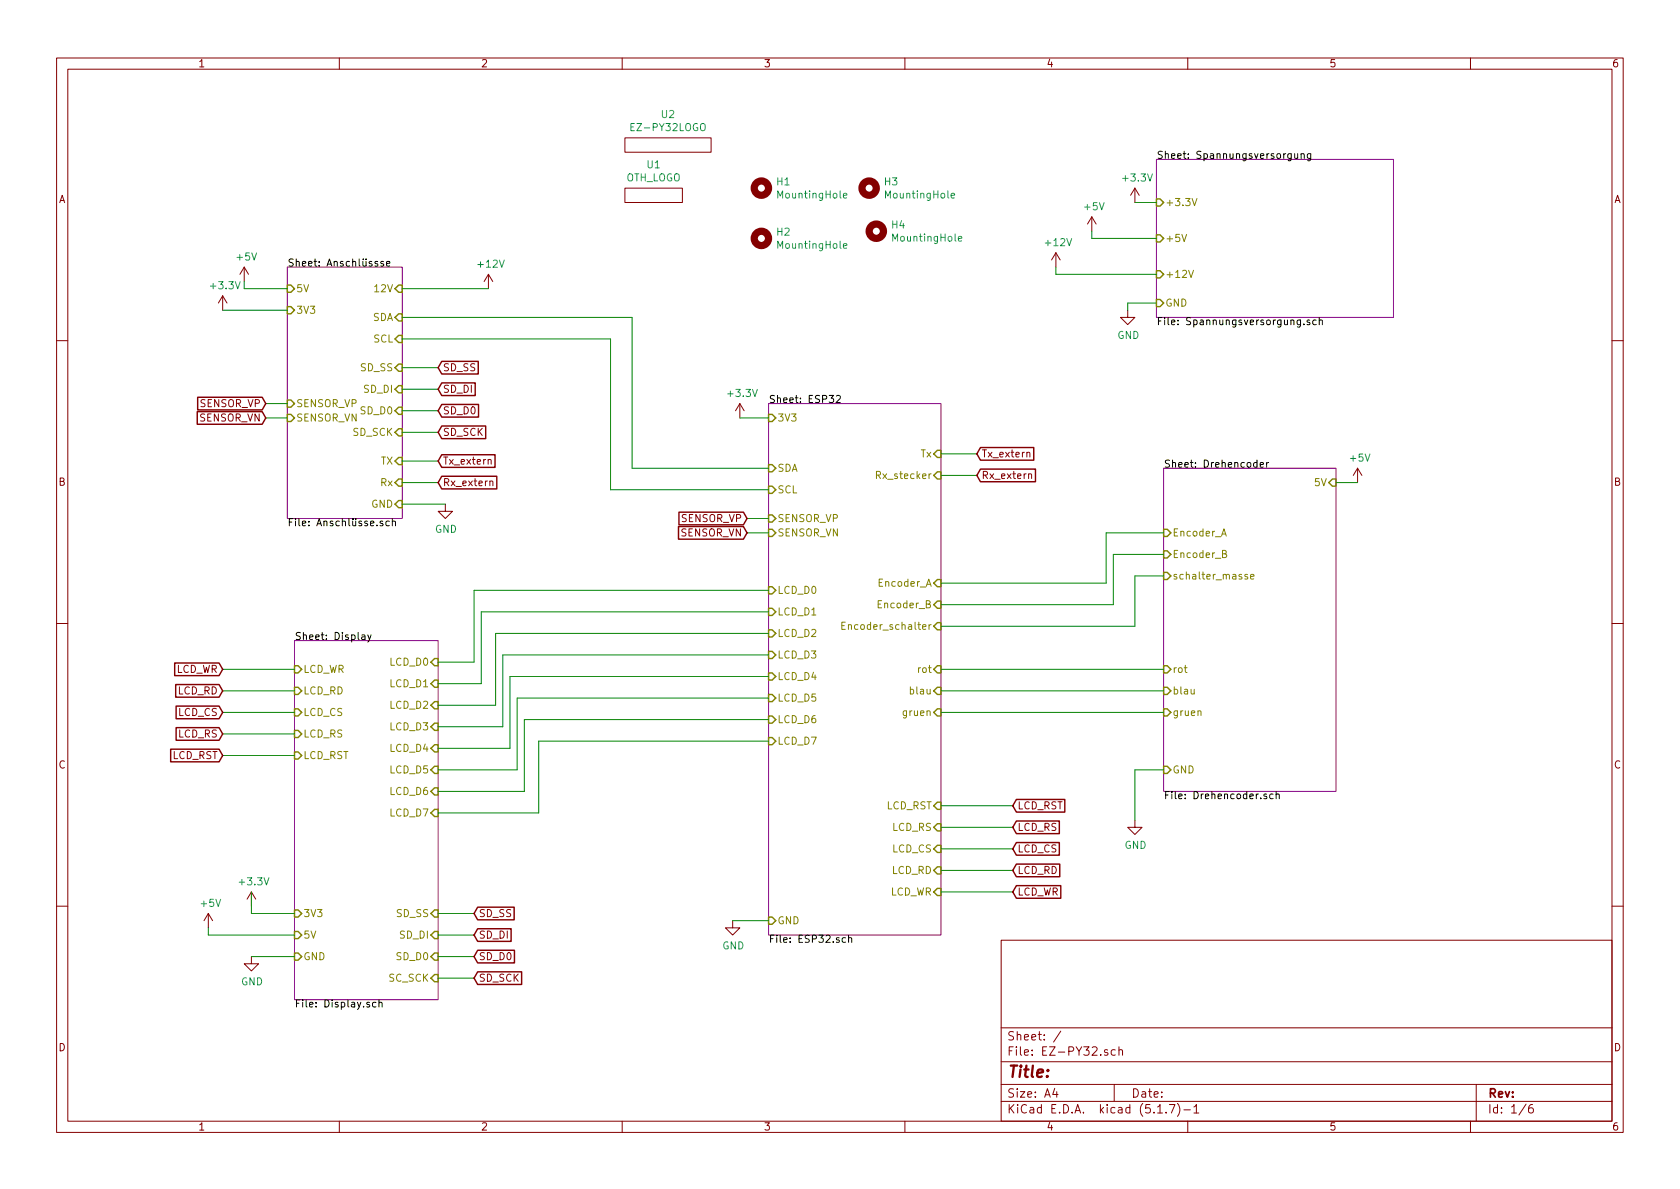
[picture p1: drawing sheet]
EESchema Schematic File Version 4
EELAYER 30 0
EELAYER END
$Descr A4 11693 8268
encoding utf-8
Sheet 1 6
Title ""
Date ""
Rev ""
Comp ""
Comment1 ""
Comment2 ""
Comment3 ""
Comment4 ""
$EndDescr
$Sheet
S 8100 3250 1200 2250
U 5FA8E4B9
F0 "Drehencoder" 50
F1 "Drehencoder.sch" 50
F2 "Encoder_A" I L 8100 3700 50 
F3 "Encoder_B" I L 8100 3850 50 
F4 "schalter_masse" I L 8100 4000 50 
F5 "5V" I R 9300 3350 50 
F6 "gruen" I L 8100 4950 50 
F7 "blau" I L 8100 4800 50 
F8 "GND" I L 8100 5350 50 
F9 "rot" I L 8100 4650 50 
$EndSheet
$Sheet
S 8050 1100 1650 1100
U 5FA8E5D7
F0 "Spannungsversorgung" 50
F1 "Spannungsversorgung.sch" 50
F2 "GND" I L 8050 2100 50 
F3 "+12V" I L 8050 1900 50 
F4 "+5V" I L 8050 1650 50 
F5 "+3.3V" I L 8050 1400 50 
$EndSheet
$Sheet
S 5350 2800 1200 3700
U 5FC0DC7B
F0 "ESP32" 50
F1 "ESP32.sch" 50
F2 "LCD_D0" I L 5350 4100 50 
F3 "LCD_D1" I L 5350 4250 50 
F4 "LCD_D3" I L 5350 4550 50 
F5 "LCD_D2" I L 5350 4400 50 
F6 "LCD_D4" I L 5350 4700 50 
F7 "LCD_D5" I L 5350 4850 50 
F8 "LCD_D6" I L 5350 5000 50 
F9 "LCD_D7" I L 5350 5150 50 
F10 "LCD_WR" I R 6550 6200 50 
F11 "LCD_RD" I R 6550 6050 50 
F12 "LCD_CS" I R 6550 5900 50 
F13 "LCD_RS" I R 6550 5750 50 
F14 "LCD_RST" I R 6550 5600 50 
F15 "3V3" I L 5350 2900 50 
F16 "GND" I L 5350 6400 50 
F17 "Tx" I R 6550 3150 50 
F18 "Encoder_A" I R 6550 4050 50 
F19 "Encoder_B" I R 6550 4200 50 
F20 "rot" I R 6550 4650 50 
F21 "gruen" I R 6550 4950 50 
F22 "blau" I R 6550 4800 50 
F23 "Encoder_schalter" I R 6550 4350 50 
F24 "SDA" I L 5350 3250 50 
F25 "SCL" I L 5350 3400 50 
F26 "SENSOR_VP" I L 5350 3600 50 
F27 "SENSOR_VN" I L 5350 3700 50 
F28 "Rx_stecker" I R 6550 3300 50 
$EndSheet
$Comp
L power:+5V #PWR011
U 1 1
P 7600 1600
F 0 "#PWR011" H 7600 1450 50  0001 C CNN
F 1 "+5V" H 7615 1773 50  0000 C CNN
F 2 "" H 7600 1600 50  0001 C CNN
F 3 "" H 7600 1600 50  0001 C CNN
	1    7600 1600
	1    0    0    -1  
$EndComp
$Comp
L power:+12V #PWR010
U 1 1
P 7350 1850
F 0 "#PWR010" H 7350 1700 50  0001 C CNN
F 1 "+12V" H 7365 2023 50  0000 C CNN
F 2 "" H 7350 1850 50  0001 C CNN
F 3 "" H 7350 1850 50  0001 C CNN
	1    7350 1850
	1    0    0    -1  
$EndComp
$Comp
L power:+3.3V #PWR013
U 1 1
P 7900 1400
F 0 "#PWR013" H 7900 1250 50  0001 C CNN
F 1 "+3.3V" H 7915 1573 50  0000 C CNN
F 2 "" H 7900 1400 50  0001 C CNN
F 3 "" H 7900 1400 50  0001 C CNN
	1    7900 1400
	1    0    0    -1  
$EndComp
Wire Wire Line
	8050 1400 7900 1400
Wire Wire Line
	8050 1650 7600 1650
Wire Wire Line
	7600 1650 7600 1600
Wire Wire Line
	8050 1900 7350 1900
Wire Wire Line
	7350 1900 7350 1850
$Comp
L power:+5V #PWR015
U 1 1
P 9450 3350
F 0 "#PWR015" H 9450 3200 50  0001 C CNN
F 1 "+5V" H 9465 3523 50  0000 C CNN
F 2 "" H 9450 3350 50  0001 C CNN
F 3 "" H 9450 3350 50  0001 C CNN
	1    9450 3350
	1    0    0    -1  
$EndComp
Wire Wire Line
	9300 3350 9450 3350
$Comp
L power:GND #PWR012
U 1 1
P 7850 2150
F 0 "#PWR012" H 7850 1900 50  0001 C CNN
F 1 "GND" H 7855 1977 50  0000 C CNN
F 2 "" H 7850 2150 50  0001 C CNN
F 3 "" H 7850 2150 50  0001 C CNN
	1    7850 2150
	1    0    0    -1  
$EndComp
Wire Wire Line
	8050 2100 7850 2100
Wire Wire Line
	7850 2100 7850 2150
$Comp
L power:GND #PWR06
U 1 1
P 3100 3500
F 0 "#PWR06" H 3100 3250 50  0001 C CNN
F 1 "GND" H 3105 3327 50  0000 C CNN
F 2 "" H 3100 3500 50  0001 C CNN
F 3 "" H 3100 3500 50  0001 C CNN
	1    3100 3500
	1    0    0    -1  
$EndComp
$Comp
L power:+12V #PWR07
U 1 1
P 3400 2000
F 0 "#PWR07" H 3400 1850 50  0001 C CNN
F 1 "+12V" H 3415 2173 50  0000 C CNN
F 2 "" H 3400 2000 50  0001 C CNN
F 3 "" H 3400 2000 50  0001 C CNN
	1    3400 2000
	1    0    0    -1  
$EndComp
Wire Wire Line
	2800 3500 3100 3500
Wire Wire Line
	2800 2000 3400 2000
$Comp
L power:+5V #PWR01
U 1 1
P 1450 6450
F 0 "#PWR01" H 1450 6300 50  0001 C CNN
F 1 "+5V" H 1465 6623 50  0000 C CNN
F 2 "" H 1450 6450 50  0001 C CNN
F 3 "" H 1450 6450 50  0001 C CNN
	1    1450 6450
	1    0    0    -1  
$EndComp
$Comp
L power:+3.3V #PWR04
U 1 1
P 1750 6300
F 0 "#PWR04" H 1750 6150 50  0001 C CNN
F 1 "+3.3V" H 1765 6473 50  0000 C CNN
F 2 "" H 1750 6300 50  0001 C CNN
F 3 "" H 1750 6300 50  0001 C CNN
	1    1750 6300
	1    0    0    -1  
$EndComp
$Comp
L power:GND #PWR05
U 1 1
P 1750 6650
F 0 "#PWR05" H 1750 6400 50  0001 C CNN
F 1 "GND" H 1755 6477 50  0000 C CNN
F 2 "" H 1750 6650 50  0001 C CNN
F 3 "" H 1750 6650 50  0001 C CNN
	1    1750 6650
	1    0    0    -1  
$EndComp
Wire Wire Line
	2050 6500 1450 6500
Wire Wire Line
	1450 6500 1450 6450
$Comp
L power:GND #PWR08
U 1 1
P 5100 6400
F 0 "#PWR08" H 5100 6150 50  0001 C CNN
F 1 "GND" H 5105 6227 50  0000 C CNN
F 2 "" H 5100 6400 50  0001 C CNN
F 3 "" H 5100 6400 50  0001 C CNN
	1    5100 6400
	1    0    0    -1  
$EndComp
$Comp
L power:+3.3V #PWR09
U 1 1
P 5150 2900
F 0 "#PWR09" H 5150 2750 50  0001 C CNN
F 1 "+3.3V" H 5165 3073 50  0000 C CNN
F 2 "" H 5150 2900 50  0001 C CNN
F 3 "" H 5150 2900 50  0001 C CNN
	1    5150 2900
	1    0    0    -1  
$EndComp
Wire Wire Line
	5150 2900 5350 2900
Wire Wire Line
	5100 6400 5350 6400
Text GLabel 6800 3150 2    50   Input ~ 0
Tx_extern
Text GLabel 6800 3300 2    50   Input ~ 0
Rx_extern
Wire Wire Line
	6800 3150 6550 3150
Wire Wire Line
	6800 3300 6550 3300
Text GLabel 3050 3200 2    50   Input ~ 0
Tx_extern
Text GLabel 3050 3350 2    50   Input ~ 0
Rx_extern
Wire Wire Line
	3050 3200 2800 3200
Wire Wire Line
	3050 3350 2800 3350
Wire Wire Line
	3300 4600 3300 4100
Wire Wire Line
	3350 4750 3350 4250
Wire Wire Line
	3450 4900 3450 4400
Wire Wire Line
	3500 5050 3500 4550
Wire Wire Line
	3550 5200 3550 4700
Wire Wire Line
	3600 5350 3600 4850
Wire Wire Line
	3650 5500 3650 5000
Wire Wire Line
	3750 5650 3750 5150
Wire Wire Line
	3050 4600 3300 4600
Wire Wire Line
	3050 4750 3350 4750
Wire Wire Line
	3050 4900 3450 4900
Wire Wire Line
	3050 5050 3500 5050
Wire Wire Line
	3050 5200 3550 5200
Wire Wire Line
	3050 5350 3600 5350
Wire Wire Line
	3050 5500 3650 5500
Wire Wire Line
	3050 5650 3750 5650
Wire Wire Line
	3300 4100 5350 4100
Wire Wire Line
	3350 4250 5350 4250
Wire Wire Line
	3450 4400 5350 4400
Wire Wire Line
	3500 4550 5350 4550
Wire Wire Line
	3550 4700 5350 4700
Wire Wire Line
	3600 4850 5350 4850
Wire Wire Line
	3650 5000 5350 5000
Wire Wire Line
	3750 5150 5350 5150
Text GLabel 1550 4650 0    50   Input ~ 0
LCD_WR
Text GLabel 1550 4800 0    50   Input ~ 0
LCD_RD
Text GLabel 1550 4950 0    50   Input ~ 0
LCD_CS
Text GLabel 1550 5100 0    50   Input ~ 0
LCD_RS
Text GLabel 1550 5250 0    50   Input ~ 0
LCD_RST
$Sheet
S 2050 4450 1000 2500
U 5FA82B82
F0 "Display" 50
F1 "Display.sch" 50
F2 "LCD_D0" I R 3050 4600 50 
F3 "LCD_D1" I R 3050 4750 50 
F4 "LCD_D3" I R 3050 5050 50 
F5 "LCD_D2" I R 3050 4900 50 
F6 "LCD_D4" I R 3050 5200 50 
F7 "LCD_D5" I R 3050 5350 50 
F8 "LCD_D6" I R 3050 5500 50 
F9 "LCD_D7" I R 3050 5650 50 
F10 "LCD_WR" I L 2050 4650 50 
F11 "LCD_RD" I L 2050 4800 50 
F12 "LCD_CS" I L 2050 4950 50 
F13 "LCD_RS" I L 2050 5100 50 
F14 "LCD_RST" I L 2050 5250 50 
F15 "GND" I L 2050 6650 50 
F16 "5V" I L 2050 6500 50 
F17 "3V3" I L 2050 6350 50 
F18 "SD_DI" I R 3050 6500 50 
F19 "SD_D0" I R 3050 6650 50 
F20 "SC_SCK" I R 3050 6800 50 
F21 "SD_SS" I R 3050 6350 50 
$EndSheet
Wire Wire Line
	1550 4650 2050 4650
Wire Wire Line
	2050 4800 1550 4800
Wire Wire Line
	2050 4950 1550 4950
Wire Wire Line
	2050 5100 1550 5100
Wire Wire Line
	2050 5250 1550 5250
Text GLabel 7050 6200 2    50   Input ~ 0
LCD_WR
Text GLabel 7050 6050 2    50   Input ~ 0
LCD_RD
Text GLabel 7050 5900 2    50   Input ~ 0
LCD_CS
Text GLabel 7050 5750 2    50   Input ~ 0
LCD_RS
Text GLabel 7050 5600 2    50   Input ~ 0
LCD_RST
Wire Wire Line
	7050 6200 6550 6200
Wire Wire Line
	6550 6050 7050 6050
Wire Wire Line
	6550 5900 7050 5900
Wire Wire Line
	6550 5750 7050 5750
Wire Wire Line
	6550 5600 7050 5600
$Comp
L power:GND #PWR014
U 1 1
P 7900 5700
F 0 "#PWR014" H 7900 5450 50  0001 C CNN
F 1 "GND" H 7905 5527 50  0000 C CNN
F 2 "" H 7900 5700 50  0001 C CNN
F 3 "" H 7900 5700 50  0001 C CNN
	1    7900 5700
	1    0    0    -1  
$EndComp
Wire Wire Line
	8100 5350 7900 5350
Wire Wire Line
	7900 5350 7900 5700
Wire Wire Line
	8100 4800 6550 4800
Wire Wire Line
	6550 4650 8100 4650
Wire Wire Line
	8100 3700 7700 3700
Wire Wire Line
	7700 3700 7700 4050
Wire Wire Line
	7700 4050 6550 4050
Wire Wire Line
	7750 3850 7750 4200
Wire Wire Line
	7750 4200 6550 4200
Wire Wire Line
	7900 4350 7900 4000
Wire Wire Line
	7900 4000 8100 4000
Wire Wire Line
	7750 3850 8100 3850
Wire Wire Line
	6550 4350 7900 4350
Wire Wire Line
	6550 4950 8100 4950
Wire Wire Line
	1750 6350 2050 6350
Wire Wire Line
	2050 6650 1750 6650
Wire Wire Line
	1750 6200 1750 6350
Text GLabel 3300 6350 2    50   Input ~ 0
SD_SS
Text GLabel 3300 6500 2    50   Input ~ 0
SD_DI
Text GLabel 3300 6650 2    50   Input ~ 0
SD_D0
Text GLabel 3300 6800 2    50   Input ~ 0
SD_SCK
Wire Wire Line
	3050 6350 3300 6350
Wire Wire Line
	3050 6500 3300 6500
Wire Wire Line
	3050 6800 3300 6800
Wire Wire Line
	3050 6650 3300 6650
Text GLabel 3050 2550 2    50   Input ~ 0
SD_SS
Text GLabel 3050 2700 2    50   Input ~ 0
SD_DI
Text GLabel 3050 2850 2    50   Input ~ 0
SD_D0
Text GLabel 3050 3000 2    50   Input ~ 0
SD_SCK
Wire Wire Line
	2800 2550 3050 2550
Wire Wire Line
	2800 2700 3050 2700
Wire Wire Line
	2800 3000 3050 3000
Wire Wire Line
	2800 2850 3050 2850
Wire Wire Line
	2800 2200 4400 2200
Wire Wire Line
	4400 2200 4400 3250
Wire Wire Line
	4400 3250 5350 3250
Wire Wire Line
	4250 2350 4250 3400
Wire Wire Line
	4250 3400 5350 3400
Wire Wire Line
	2800 2350 4250 2350
Text GLabel 5200 3600 0    50   Input ~ 0
SENSOR_VP
Text GLabel 5200 3700 0    50   Input ~ 0
SENSOR_VN
Wire Wire Line
	5200 3600 5350 3600
Wire Wire Line
	5200 3700 5350 3700
Text GLabel 1850 2800 0    50   Input ~ 0
SENSOR_VP
Text GLabel 1850 2900 0    50   Input ~ 0
SENSOR_VN
Wire Wire Line
	1850 2800 2000 2800
Wire Wire Line
	1850 2900 2000 2900
$Sheet
S 2000 1850 800  1750
U 5FA8E542
F0 "Anschlüssse" 50
F1 "Anschlüsse.sch" 50
F2 "GND" I R 2800 3500 50 
F3 "12V" I R 2800 2000 50 
F4 "SDA" I R 2800 2200 50 
F5 "SCL" I R 2800 2350 50 
F6 "TX" I R 2800 3200 50 
F7 "Rx" I R 2800 3350 50 
F8 "SD_SCK" I R 2800 3000 50 
F9 "SD_DI" I R 2800 2700 50 
F10 "SD_D0" I R 2800 2850 50 
F11 "SD_SS" I R 2800 2550 50 
F12 "SENSOR_VN" I L 2000 2900 50 
F13 "SENSOR_VP" I L 2000 2800 50 
F14 "5V" I L 2000 2000 50 
F15 "3V3" I L 2000 2150 50 
$EndSheet
$Comp
L power:+5V #PWR03
U 1 1
P 1700 1950
F 0 "#PWR03" H 1700 1800 50  0001 C CNN
F 1 "+5V" H 1715 2123 50  0000 C CNN
F 2 "" H 1700 1950 50  0001 C CNN
F 3 "" H 1700 1950 50  0001 C CNN
	1    1700 1950
	1    0    0    -1  
$EndComp
$Comp
L power:+3.3V #PWR02
U 1 1
P 1550 2150
F 0 "#PWR02" H 1550 2000 50  0001 C CNN
F 1 "+3.3V" H 1565 2323 50  0000 C CNN
F 2 "" H 1550 2150 50  0001 C CNN
F 3 "" H 1550 2150 50  0001 C CNN
	1    1550 2150
	1    0    0    -1  
$EndComp
Wire Wire Line
	2000 2000 1700 2000
Wire Wire Line
	1700 2000 1700 1950
Wire Wire Line
	1550 2150 2000 2150
$Comp
L Mechanical:MountingHole H1
U 1 1
P 5300 1300
F 0 "H1" H 5400 1346 50  0000 L CNN
F 1 "MountingHole" H 5400 1255 50  0000 L CNN
F 2 "MountingHole:MountingHole_3.5mm" H 5300 1300 50  0001 C CNN
F 3 "~" H 5300 1300 50  0001 C CNN
	1    5300 1300
	1    0    0    -1  
$EndComp
$Comp
L Mechanical:MountingHole H3
U 1 1
P 6050 1300
F 0 "H3" H 6150 1346 50  0000 L CNN
F 1 "MountingHole" H 6150 1255 50  0000 L CNN
F 2 "MountingHole:MountingHole_3.5mm" H 6050 1300 50  0001 C CNN
F 3 "~" H 6050 1300 50  0001 C CNN
	1    6050 1300
	1    0    0    -1  
$EndComp
$Comp
L Mechanical:MountingHole H2
U 1 1
P 5300 1650
F 0 "H2" H 5400 1696 50  0000 L CNN
F 1 "MountingHole" H 5400 1605 50  0000 L CNN
F 2 "MountingHole:MountingHole_3.5mm" H 5300 1650 50  0001 C CNN
F 3 "~" H 5300 1650 50  0001 C CNN
	1    5300 1650
	1    0    0    -1  
$EndComp
$Comp
L Mechanical:MountingHole H4
U 1 1
P 6100 1600
F 0 "H4" H 6200 1646 50  0000 L CNN
F 1 "MountingHole" H 6200 1555 50  0000 L CNN
F 2 "MountingHole:MountingHole_3.5mm" H 6100 1600 50  0001 C CNN
F 3 "~" H 6100 1600 50  0001 C CNN
	1    6100 1600
	1    0    0    -1  
$EndComp
$Comp
L ENCODER-RGB-SWITCH:EZ-PY32LOGO U2
U 1 1
P 4650 1000
F 0 "U2" H 4650 1215 50  0000 C CNN
F 1 "EZ-PY32LOGO" H 4650 1124 50  0000 C CNN
F 2 "EZ-PY32:EZ" H 4650 1000 50  0001 C CNN
F 3 "" H 4650 1000 50  0001 C CNN
	1    4650 1000
	1    0    0    -1  
$EndComp
$Comp
L ENCODER-RGB-SWITCH:OTH_LOGO U1
U 1 1
P 4550 1350
F 0 "U1" H 4550 1565 50  0000 C CNN
F 1 "OTH_LOGO" H 4550 1474 50  0000 C CNN
F 2 "EZ-PY32:OTH_3000x3000dpi" H 4550 1350 50  0001 C CNN
F 3 "" H 4550 1350 50  0001 C CNN
	1    4550 1350
	1    0    0    -1  
$EndComp
$EndSCHEMATC
